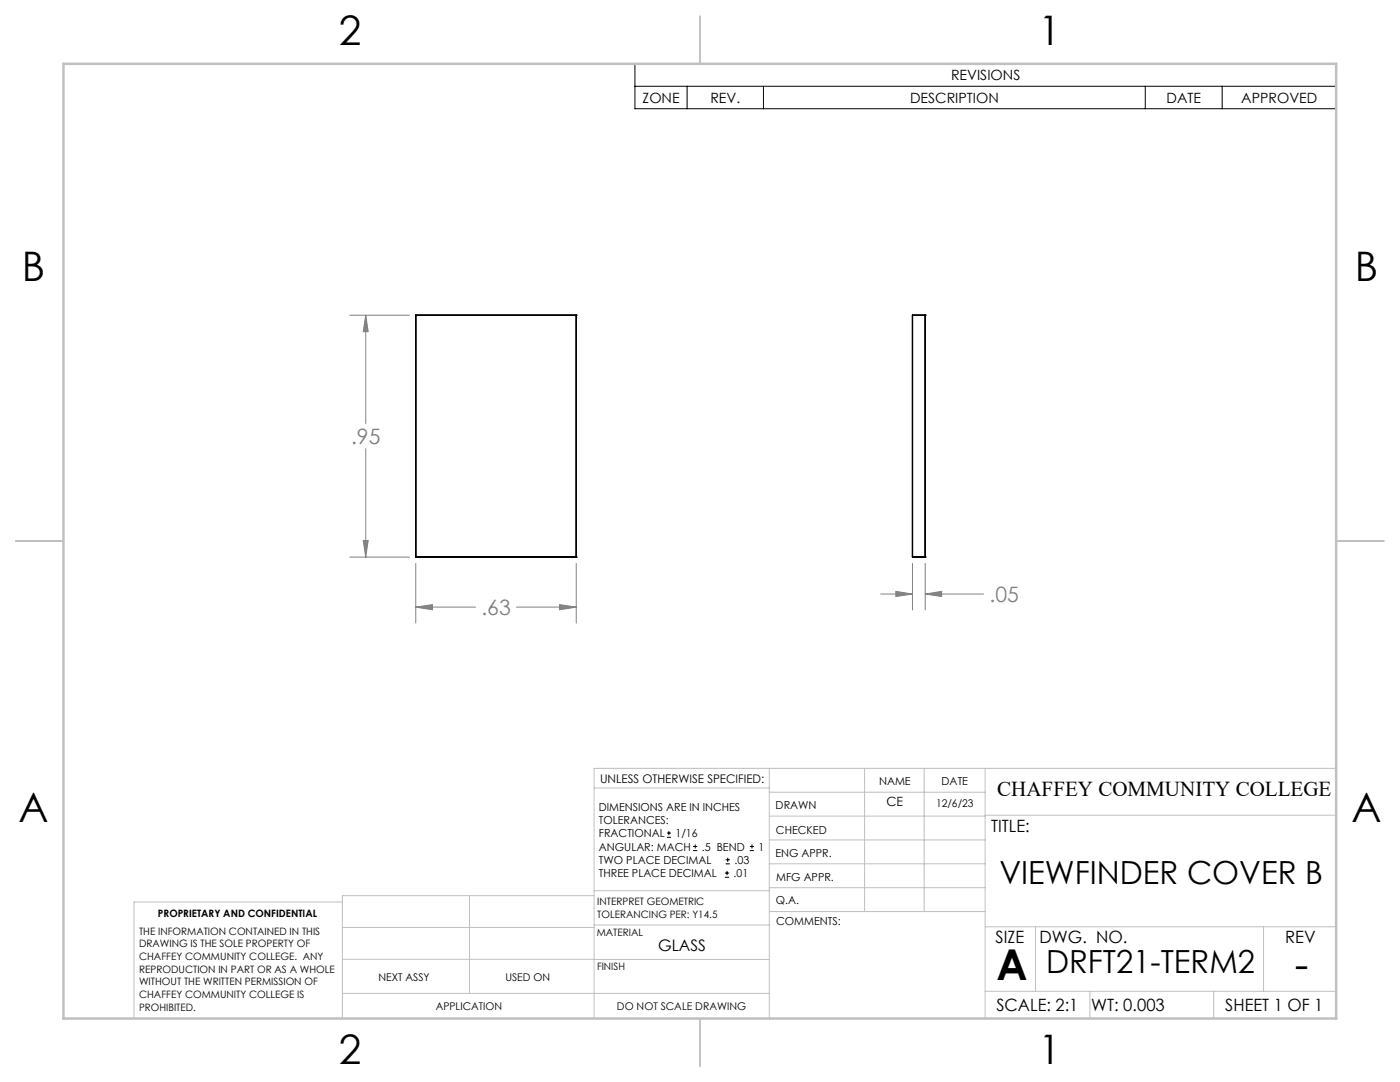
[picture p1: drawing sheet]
<svg xmlns="http://www.w3.org/2000/svg" width="279mm" height="216mm" viewBox="0 0 279 216" stroke-linecap="round" stroke-linejoin="round" font-family="sans-serif">
<g fill="none" stroke="#000" stroke-width=".25">
<path d="M83 62.9h.1M83 62.9v48.3M83 62.9h32M115 62.9h.1M115 62.9v48.3M182.1 62.9h2.5M182.1 62.9v48.3M182.1 62.9h.1M184.6 62.9v48.3M184.6 62.9h.1M83 111.2h.1M83 111.2h32"/>
<path d="M115 111.2h.1M182.1 111.2h2.5M182.1 111.2h.1M184.6 111.2h.1"/>
</g>
<g fill="none" stroke="#000" stroke-width=".2">
<path d="M126.7 12.7h140v9h-140zM126.7 17.2h140M137.1 17.2v4.5M152.4 17.2v4.5M228.6 17.2v4.5M243.9 17.2v4.5M133.1 167.1h.8M133.1 166.2h.8M133.5 165.8v.9M138.3 169.7h.8M138.3 168.9h.8M138.7 168.5v.8"/>
<path d="M144.7 175h.8M144.7 174.2h.8M144.8 172.4h.9M144.8 171.6h.9M145.1 173.8v.8M145.2 171.1v.9M149.6 169.7h.9M149.6 168.9h.9M150.1 168.5v.8"/>
</g>
<g fill="none" stroke="#808080" stroke-width=".2">
<path d="M69.8 62.9h11.9M73 62.9l.5 3.3h-1zM73 62.9v21.6M73 89.5v21.7M69.8 111.2h11.9M72.5 107.8h1l-.5 3.4zM83 112.4v11.9M115 112.4v11.9M175.8 118.5h6.3M178.8 118l3.3 .5-3.3 .5zM182.1 112.4v9.3M184.6 118.5l3.3-.5v1z"/>
<path d="M184.6 112.4v9.3M184.6 118.5h11.7M83 121.1l3.3-.5v1.1zM83 121.1h11.9M103.1 121.1h11.9M111.7 120.6l3.3 .5-3.3 .6z"/>
</g>
<g fill="none" stroke="#c0c0c0" stroke-width=".2">
<path d="M118.6 157.2h34.9M153.5 153.3v49.9M153.5 158.1h43.1M172.5 153.3v28.6M184.4 153.3v28.6M196.6 153.3v49.9M266.7 153.3h-148.1v49.9M68.3 180h-41.6v23.2M93.7 178.7v19.5M118.6 178.7h-50.3v24.5M118.6 177.7h35M153.5 167.6h43.1"/>
<path d="M153.5 162.8h43.1M153.5 172.4h43.1M153.5 177.1h43.1M196.6 162.7h70.1M68.3 198.2h85.2M68.3 191.4l85.2 .1M68.3 185.1h50.3M118.6 184.6h35M153.6 181.9h43M196.6 197.8h70.1M196.6 184.9h70.1M206.7 184.9v12.9"/>
<path d="M217.5 197.8v5.4M242.2 197.8v5.4M252.2 184.9v12.9"/>
</g>
<path d="M139.7 3.2v9.5M3.1 107.9h9.6M266.7 107.9h9.5M139.7 203.2v9.6" fill="none" stroke="#c0c0c0" stroke-width=".25"/>
<path d="M12.7 12.7h254v190.5h-254z" fill="none" stroke="#c0c0c0" stroke-width=".5"/>
<path d="M83 121.1l3.3-.5v1.1zM111.7 120.6l3.3 .5-3.3 .6zM73 62.9l.5 3.3h-1zM72.5 107.8h1l-.5 3.4zM178.8 118l3.3 .5-3.3 .5zM184.6 118.5l3.3-.5v1z" fill="#808080"/>
<g font-size="8.5">
<text x="198.9" y="195.5">A</text>
<text x="258.4" y="195.4">-</text>
</g>
<g font-size="8.1">
<text x="67.6" y="8.9">2</text>
<text x="207.3" y="8.9">1</text>
<text x="4.4" y="56.1">B</text>
<text x="270.4" y="56.1">B</text>
<text x="3.7" y="164.1">A</text>
<text x="269.7" y="164.1">A</text>
<text x="67.6" y="212.4">2</text>
<text x="207.3" y="212.4">1</text>
</g>
<g font-size="6.3">
<text x="199.5" y="176.3">VIEWFINDER COVER B</text>
<text x="208.8" y="194.1">DRFT21-TERM2</text>
</g>
<g font-size="4.2" fill="#808080">
<text x="70.1" y="88.6">.95</text>
<text x="96.1" y="122.7">.63</text>
<text x="197.5" y="120.1">.05</text>
</g>
<text font-size="4.2" x="199" y="158.7">CHAFFEY COMMUNITY COLLEGE</text>
<g font-size="3.4">
<text x="197.8" y="166">TITLE:</text>
<text x="198.7" y="188.1">SIZE</text>
<text x="207.5" y="188.1">DWG. NO.</text>
<text x="256.5" y="188.2">REV</text>
<text x="198.8" y="201.7">SCALE: 2:1</text>
<text x="217.7" y="201.8">WT: 0.003</text>
<text x="244.5" y="201.7">SHEET 1 OF 1</text>
</g>
<text font-size="3.2" x="131.3" y="189.8">GLASS</text>
<g font-size="2.8">
<text x="189.8" y="16">REVISIONS</text>
<text x="128.2" y="20.5">ZONE</text>
<text x="141.8" y="20.5">REV.</text>
<text x="181.6" y="20.5">DESCRIPTION</text>
<text x="232.8" y="20.5">DATE</text>
<text x="247.7" y="20.5">APPROVED</text>
</g>
<text font-size="2.5" x="176.9" y="160.9">CE</text>
<text font-size="2.4" x="119.8" y="156.2">UNLESS OTHERWISE SPECIFIED:</text>
<g font-size="2.2">
<text x="119.5" y="161.8">DIMENSIONS ARE IN INCHES</text>
<text x="154.8" y="161.4">DRAWN</text>
<text x="175.4" y="156.6">NAME</text>
<text x="187.9" y="156.7">DATE</text>
<text x="119.5" y="164.4">TOLERANCES:</text>
<text x="119.5" y="167.1">FRACTIONAL</text>
<text x="134.8" y="167.1">1/16</text>
<text x="154.9" y="166.3">CHECKED</text>
<text x="119.5" y="172.4">TWO PLACE DECIMAL</text>
<text x="119.5" y="169.7">ANGULAR: MACH</text>
<text x="140.1" y="169.7">.5 BEND</text>
<text x="146.6" y="172.4">.03</text>
<text x="151.4" y="169.7">1</text>
<text x="154.8" y="171">ENG APPR.</text>
<text x="119.5" y="175">THREE PLACE DECIMAL</text>
<text x="146.4" y="175">.01</text>
<text x="154.9" y="175.7">MFG APPR.</text>
<text x="154.9" y="180.4">Q.A.</text>
<text x="154.9" y="184.6">COMMENTS:</text>
</g>
<g font-size="2.1">
<text x="186.8" y="161">12/6/23</text>
<text x="75.5" y="195.7">NEXT ASSY</text>
<text x="100.9" y="195.7">USED ON</text>
<text x="86.9" y="201.5">APPLICATION</text>
<text x="123.1" y="201.6">DO NOT SCALE DRAWING</text>
</g>
<g font-size="2">
<text x="31.5" y="182.9">PROPRIETARY AND CONFIDENTIAL</text>
<text x="119.2" y="180.6">INTERPRET GEOMETRIC</text>
<text x="119.2" y="183.1">TOLERANCING PER: Y14.5</text>
<text x="27.8" y="186.5">THE INFORMATION CONTAINED IN THIS</text>
<text x="27.8" y="189">DRAWING IS THE SOLE PROPERTY OF</text>
<text x="27.8" y="191.6">CHAFFEY COMMUNITY COLLEGE. ANY</text>
<text x="119.1" y="186.7">MATERIAL</text>
<text x="27.8" y="194.1">REPRODUCTION IN PART OR AS A WHOLE</text>
<text x="27.8" y="196.6">WITHOUT THE WRITTEN PERMISSION OF</text>
<text x="119.1" y="193.5">FINISH</text>
<text x="27.8" y="199.1">CHAFFEY COMMUNITY COLLEGE IS</text>
<text x="27.8" y="201.7">PROHIBITED.</text>
</g>
</svg>
